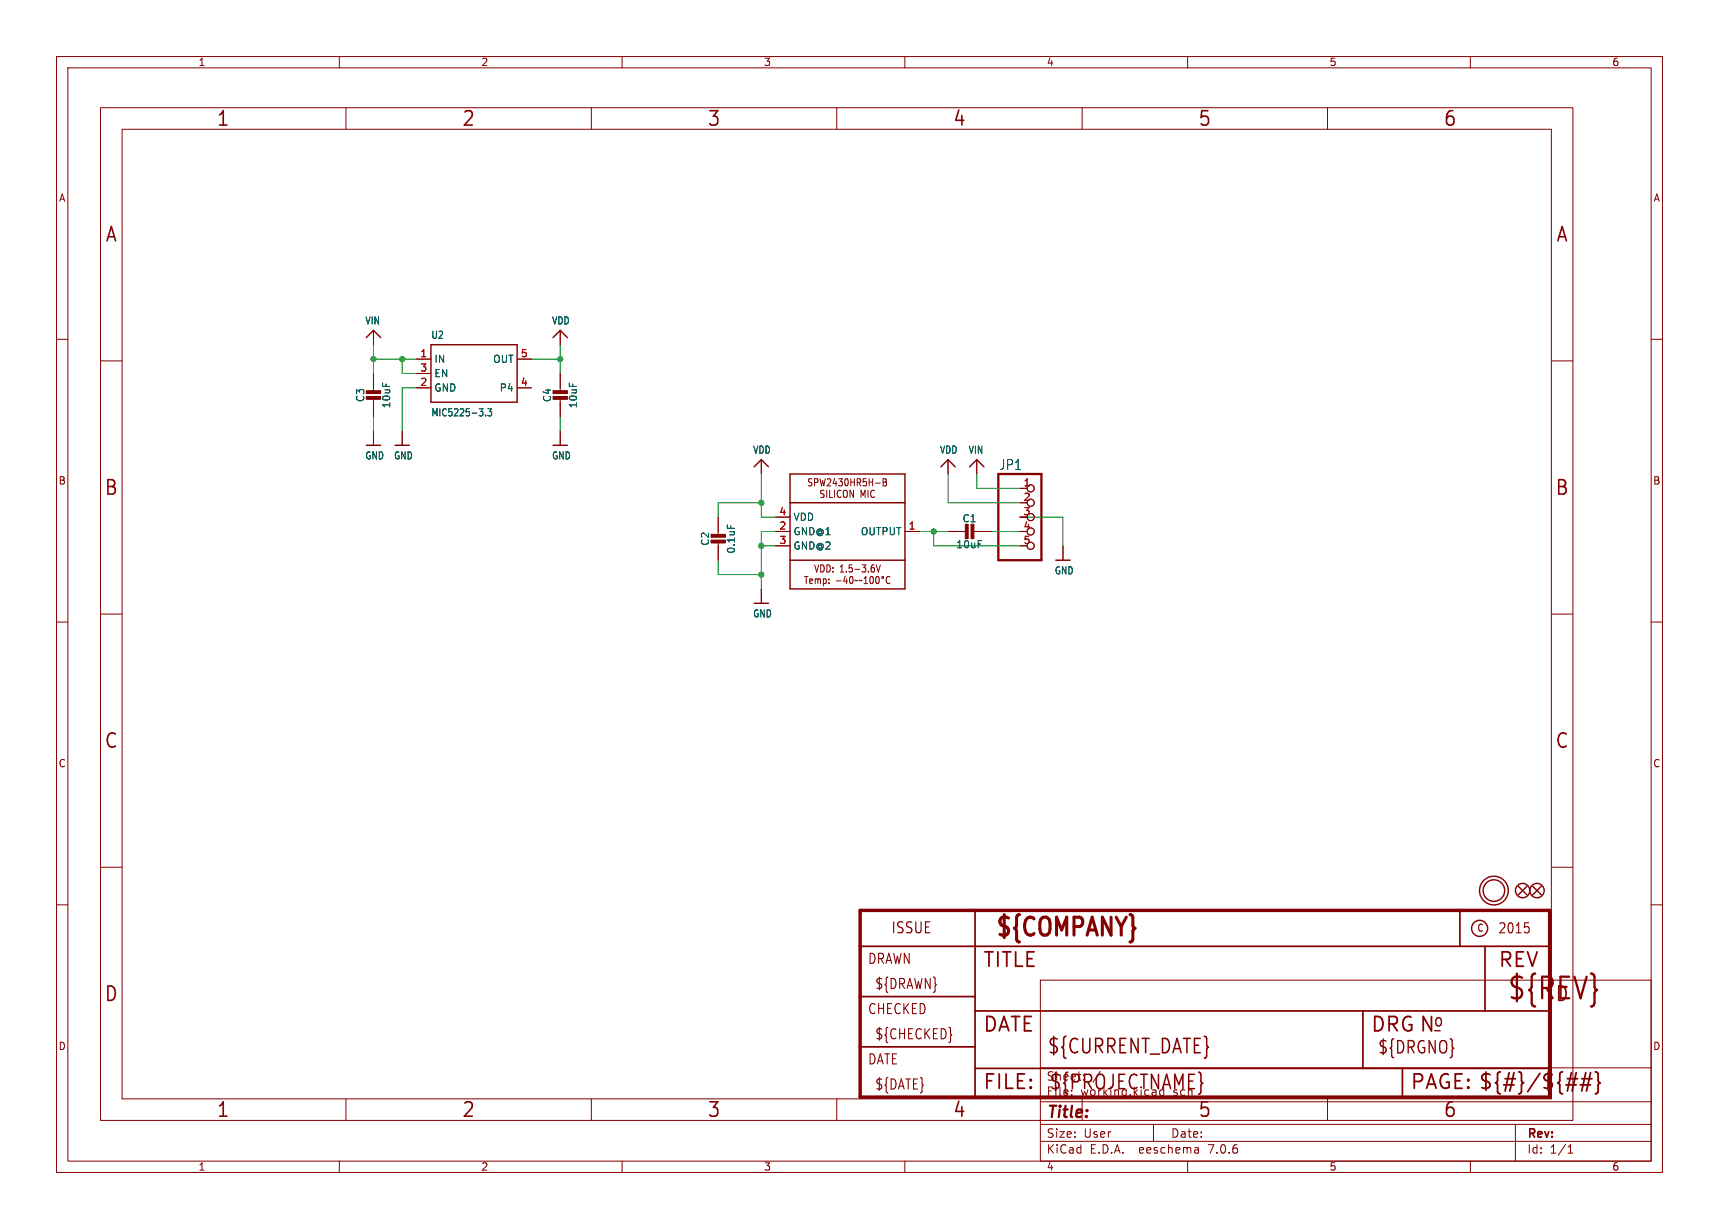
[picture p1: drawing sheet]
<svg xmlns="http://www.w3.org/2000/svg" width="304mm" height="217mm" viewBox="0 0 304 217" stroke-linecap="round" stroke-linejoin="round" font-family="sans-serif">
<g fill="none" stroke="#840000" stroke-width=".18">
<path d="M10 10h284v197.3h-284zM12 12h280v193.3h-280zM17.8 19h260.3v179.1h-260.3zM60 10v2M61.2 19v3.9M104.6 19v3.9M110 10v2M148 19v3.9M160 10v2M191.3 19v3.9M210 10v2M234.7 19v3.9"/>
<path d="M260 10v2M21.6 22.9h252.7v171.4h-252.7zM10 60h2M66 58.4v2.6M99.1 58.4v2.6M292 60h2M17.8 63.8h3.8M66 66v3.3M66 70.4v3.3M66 76.2v2.5M71.1 76.2v2.5M73.7 63.5h2.5"/>
<path d="M73.7 68.6h2.5M73.7 66h2.5M91.4 63.5h2.6M91.4 68.6h2.6M99.1 66v3.3M99.1 70.4v3.3M99.1 76.2v2.5M274.3 63.8h3.8M127 91.4v3.3M127 95.8v3.3M134.6 81.3v2.5M137.2 94h2.5"/>
<path d="M137.2 96.5h2.5M137.2 91.4h2.5M143.6 84.7l-.4-.1-.3 .3 .1 .3 .5 .2v.4l-.1 .1h-.5M144 85.3h.5l.1-.2-.1-.4-.5-.1v1.3M144.1 99.9l.3 1.3 .4-1.3M145 84.6l.3 1.3 .2-.9 .2 .9 .2-1.3M145.1 99.9a.67 .67 0 0 1 .7 .4 .67 .67 0 0 1-.3 .8l-.4 .1zM145.7 86.8l-.4-.1-.2 .2 .1 .3 .5 .3v.3l-.2 .2-.4-.1M146.2 86.7v1.3M146.2 99.9a.67 .67 0 0 1 .7 .4 .67 .67 0 0 1-.3 .8l-.4 .1zM146.3 84.8l.4-.2 .2 .4-.7 .9h.7M146.7 86.7v1.3h.5"/>
<path d="M147.6 84.6l-.3 .9h.7M147.6 86.7v1.3M147.8 85.1v.8M148.3 84.6h.7l-.4 .5 .3 .2v.5l-.1 .1-.5-.1M148.7 86.8a.62 .62 0 0 0-.7 .4 .62 .62 0 0 0 .4 .8l.3-.2M149.3 86.8l.3-.1 .2 .2v.6l-.2 .5-.4-.2-.1-.7zM149.5 84.7l.1-.1a.72 .72 0 0 1 0 1.3 .95 .95 0 0 1-.1-1.2zM150.5 84.6v1.3M150.5 85.3h.6M150.7 99.9h-.5l-.1 .6 .2-.1h.3l.1 .6-.2 .2-.4-.2M150.9 86.7v1.3l-.6-1.3v1.3M151.1 84.6v1.3"/>
<path d="M151.6 85.3h.5l.1-.2-.1-.4-.5-.1v1.3M151.8 85.3l.4 .6M152.3 88v-1.3l.3 .9 .4-.9v1.3M152.4 99.9h.7l-.4 .5 .3 .1v.5l-.1 .2-.5-.2M153.2 84.6h-.5l-.1 .7 .2-.2 .3 .1 .1 .6-.2 .1-.4-.1M153.5 86.7v1.3M153.7 85.3h.6M153.7 84.6v1.3M154.3 84.6v1.3M154.5 99.9h-.3l-.1 .3-.1 .7 .2 .3 .4-.2-.1-.6h-.3l-.2 .2M154.6 86.8a.62 .62 0 0 0-.7 .4 .62 .62 0 0 0 .4 .8l.3-.2M154.8 85.4h.8"/>
<path d="M154.9 99.9l.4 1.3 .4-1.3M156.2 84.6h.3l.2 .3-.2 .4 .2 .1 .1 .3-.2 .2h-.4zM156.2 85.3h.3M160 94h2.6M167.6 81.3v2.5M167.6 94h3.3M172 94h3.3M172.7 81.3v2.5M180.3 96.5h1.3M180.3 91.4h1.3M180.3 86.4h1.3M188 96.5v2.6"/>
<path d="M10 110h2M17.8 108.6h3.8M134.6 104.1v2.6M142.3 101.9h.6M142.6 101.9v1.3M143.2 102.8l.5-.1-.1-.3h-.3l-.1 .1v.6h.4M144.2 102.5l.3-.1 .1 .1M144.2 102.4v.8M144.6 102.5l.2-.1h.2l.1 .8M144.6 102.5v.7M145.6 102.4h.3l.2 .2-.1 .5h-.4M145.6 102.4v1.2"/>
<path d="M146.6 103.1v.1M146.6 102.4v.1M147.3 101v.2M147.3 100.4v.1M147.9 102.7h.8M148.6 101.2h.6M148.6 100.2l.3-.3v1.3M149.4 101.9l-.2 .9h.7M149.7 101v.2M149.7 102.4v.8M150.4 102l.1-.1a.72 .72 0 0 1 0 1.3 .95 .95 0 0 1-.1-1.2zM151.2 100.7h.8"/>
<path d="M151.7 102.6l-.6 .1M152.4 102.6l-.5 .1M152.8 102.3l.3-.4v1.3M152.8 103.2h.6M153.6 101v.2M154 102l.1-.1a.72 .72 0 0 1 0 1.3 .94 .94 0 0 1-.1-1.2zM155 102l.1-.1a.72 .72 0 0 1 0 1.3 .94 .94 0 0 1-.1-1.2zM157.4 102.1l-.1-.1a.62 .62 0 0 0-.7 .5 .62 .62 0 0 0 .5 .7l.3-.1M274.3 108.6h3.8M292 110h2M10 160h2M17.8 153.4h3.8"/>
<path d="M274.3 153.4h3.8M292 160h2M184 173.3h108v32h-108zM61.2 194.3v3.8M104.6 194.3v3.8M148 194.3v3.8M184 198.8h108M184 194.8h108M184 188.8h108M191.3 194.3v3.8M204 198.8v3M234.7 194.3v3.8"/>
<path d="M268 198.8v6.5M60 205.3v2M110 205.3v2M160 205.3v2M184 201.8h108M210 205.3v2M211.8 203l.1 .9M211.9 203.8l-.1 .1M211.9 203.3h-.1M260 205.3v2M277.3 203.9h.8M277.3 202.8l.4-.4v1.5"/>
<circle cx="182.2" cy="86.4" r=".63"/>
<circle cx="182.2" cy="94" r=".63"/>
<circle cx="182.2" cy="88.9" r=".63"/>
<circle cx="182.2" cy="91.4" r=".63"/>
<circle cx="182.2" cy="96.5" r=".63"/>
<circle cx="156.1" cy="102.1" r=".17"/>
</g>
<g fill="none" stroke="#840000" stroke-width=".25">
<path d="M64.8 59.7l1.2-1.3 1.3 1.3M97.8 59.7l1.3-1.3 1.2 1.3M64.8 78.7h2.5M69.8 78.7h2.6M76.2 61h15.2v10.1h-15.2zM97.8 78.7h2.5M133.3 82.5l1.3-1.2 1.3 1.2M139.7 83.8h20.3v20.3h-20.3zM139.7 88.9h20.3M139.7 99.1h20.3M166.4 82.5l1.2-1.2 1.3 1.2M171.4 82.5l1.3-1.2 1.3 1.2"/>
<path d="M186.7 99.1h2.5M133.3 106.7h2.6M268.5 156.7l1.5 1.5M270 156.7l-1.5 1.5M271 156.7l1.5 1.5M272.5 156.7l-1.5 1.5"/>
<circle cx="264.2" cy="157.5" r="2.54"/>
<circle cx="264.2" cy="157.5" r="1.9"/>
<circle cx="269.2" cy="157.5" r="1.27"/>
<circle cx="271.8" cy="157.5" r="1.27"/>
<circle cx="261.6" cy="164.2" r="1.42"/>
</g>
<path d="M152.1 161h121.9v33h-121.9z" fill="none" stroke="#840000" stroke-width=".61"/>
<path d="M152.1 176.2h20.3M152.1 167.3h121.9M172.4 161v33M172.4 178.8h101.6M241 178.8v10.1M258.1 161v6.3M262.6 167.3v11.5M152.1 185.1h20.3M172.4 188.9h101.6M248 188.9v5.1" fill="none" stroke="#840000" stroke-width=".3"/>
<path d="M276.9 191.8h1.8M277.1 190.8h1.9M278.7 189.7l-.7 3.2M279.4 191.8h1.9M279.7 190.8h1.8M280.4 189.7l-.7 3.2M281.3 189.7l-.8 3.2M282.1 189.5l.4 .2 .1 .2v1.2l.3 .4-.3 .3v1.2l-.1 .3-.4 .1" fill="none" stroke="#840000" stroke-width=".32"/>
<path d="M269.6 163.2h.7M270.3 163.9a.72 .72 0 0 1 0 .9v.1M168.2 182.9l.1 .1-.1 .1" fill="none" stroke="#840000" stroke-width=".19"/>
<g fill="#840000" stroke="#840000" stroke-width=".18">
<path d="M125.7 95.5h2.6v.5h-2.6z"/>
<path d="M125.7 94.5h2.6v.5h-2.6z"/>
<path d="M64.8 70.1h2.5v.5h-2.5z"/>
<path d="M64.8 69.1h2.5v.5h-2.5z"/>
<path d="M170.7 92.7h.5v2.5h-.5z"/>
<path d="M171.7 92.7h.5v2.5h-.5z"/>
<path d="M97.8 70.1h2.5v.5h-2.5z"/>
<path d="M97.8 69.1h2.5v.5h-2.5z"/>
</g>
<path d="M85.9 73.4v.1M86.3 72.3h.6l-.3 .5 .3 .1v.5l-.2 .1-.4-.1M128.6 92.8v.6" fill="none" stroke="#006464" stroke-width=".18"/>
<path d="M176.5 83.8h7.6v15.3h-7.6z" fill="none" stroke="#840000" stroke-width=".41"/>
<g fill="none" stroke="#009600" stroke-width=".18">
<path d="M66 63.5h7.7M66 61v5M66 73.7v2.5M71.1 63.5v2.5h2.6M73.7 68.6h-2.6v7.6M94 63.5h5.1M99.1 61v5M99.1 73.7v2.5M127 99.1v2.5h7.6M134.6 88.9h-7.6v2.5M134.6 96.5h2.6M134.6 83.8v7.6h2.6"/>
<path d="M137.2 94h-2.6v10.1M162.6 94h5M165.1 94v2.5h15.2M167.6 83.8v5.1h12.7M172.7 83.8v2.6h7.6M175.3 94h5M180.3 91.4h7.7v5.1"/>
</g>
<g fill="#009600" stroke="#009600" stroke-width=".18">
<circle cx="134.6" cy="96.5" r=".46"/>
<circle cx="134.6" cy="101.6" r=".46"/>
<circle cx="165.1" cy="94" r=".46"/>
<circle cx="134.6" cy="88.9" r=".46"/>
<circle cx="99.1" cy="63.5" r=".46"/>
<circle cx="71.1" cy="63.5" r=".46"/>
<circle cx="66" cy="63.5" r=".46"/>
</g>
<text font-size="5.3" fill="#840000" x="266.4" y="177.3">${REV}</text>
<text font-size="4.4" fill="#840000" x="175.7" y="166.3">${COMPANY}</text>
<g font-size="3.5" fill="#840000">
<text x="38.2" y="22.7">1</text>
<text x="81.6" y="22.7">2</text>
<text x="125" y="22.7">3</text>
<text x="168.4" y="22.7">4</text>
<text x="211.8" y="22.7">5</text>
<text x="255.1" y="22.7">6</text>
<text x="18.5" y="43.1">A</text>
<text x="275" y="43.1">A</text>
<text x="18.3" y="87.9">B</text>
<text x="274.9" y="87.9">B</text>
<text x="18.3" y="132.7">C</text>
<text x="274.9" y="132.7">C</text>
<text x="173.7" y="171.4">TITLE</text>
<text x="264.8" y="171.4">REV</text>
<text x="18.3" y="177.4">D</text>
<text x="274.9" y="177.4">D</text>
<text x="173.7" y="182.9">DATE</text>
<text x="242.3" y="182.9">DRG N</text>
<text x="185.1" y="186.7">${CURRENT_DATE}</text>
<text x="38.2" y="197.9">1</text>
<text x="81.6" y="197.9">2</text>
<text x="125" y="197.9">3</text>
<text x="168.4" y="197.9">4</text>
<text x="173.7" y="193">FILE:</text>
<text x="185.4" y="193">${PROJECTNAME}</text>
<text x="211.8" y="197.9">5</text>
<text x="249.3" y="193">PAGE: ${#}/${##}</text>
<text x="255.1" y="197.9">6</text>
</g>
<g font-size="3" fill="#840000">
<text x="253.4" y="181.9">o</text>
<text x="243.5" y="186.6">${DRGNO}</text>
</g>
<text font-size="2.8" fill="#840000" x="185" y="198.2">Title:</text>
<text font-size="2.7" fill="#840000" x="157.5" y="165.3">ISSUE</text>
<text font-size="2.5" fill="#006464" x="176.6" y="83.3">JP1</text>
<g font-size="2.5" fill="#840000">
<text x="264.8" y="165.3">2015</text>
<text x="153.4" y="170.7">DRAWN</text>
<text x="153.4" y="179.6">CHECKED</text>
<text x="154.6" y="175.2">${DRAWN}</text>
<text x="154.6" y="184">${CHECKED}</text>
<text x="153.4" y="188.5">DATE</text>
<text x="154.6" y="192.9">${DATE}</text>
</g>
<g font-size="2.1" fill="#840000">
<text x="185" y="191.3">Sheet:</text>
<text x="193.2" y="191.3">/</text>
<text x="185" y="194">File:</text>
<text x="191" y="194">working.kicad_sch</text>
<text x="185" y="201.4">Size:</text>
<text x="191.6" y="201.4">User</text>
<text x="207" y="201.4">Date:</text>
<text x="270" y="201.6">Rev:</text>
<text x="185" y="204.2">KiCad</text>
<text x="192.7" y="204.2">E.D.A.</text>
<text x="201.6" y="204.2">eeschema</text>
<text x="213.9" y="204.2">7.0.6</text>
<text x="270" y="204.2">Id:</text>
<text x="274" y="204.2">1/1</text>
</g>
<g font-size="1.8" fill="#840000">
<text x="35" y="11.9">1</text>
<text x="85" y="11.9">2</text>
<text x="135" y="11.9">3</text>
<text x="185" y="11.9">4</text>
<text x="235" y="11.9">5</text>
<text x="285" y="11.9">6</text>
<text x="10.3" y="35.9">A</text>
<text x="292.3" y="35.9">A</text>
<text x="10.3" y="85.9">B</text>
<text x="292.2" y="85.9">B</text>
<text x="10.3" y="135.9">C</text>
<text x="292.2" y="135.9">C</text>
<text x="261.1" y="165">C</text>
<text x="10.3" y="185.9">D</text>
<text x="292.2" y="185.9">D</text>
<text x="35" y="207.2">1</text>
<text x="85" y="207.2">2</text>
<text x="135" y="207.2">3</text>
<text x="185" y="207.2">4</text>
<text x="235" y="207.2">5</text>
<text x="285" y="207.2">6</text>
</g>
<g font-size="1.8" fill="#006464">
<text x="64.5" y="57.6">VIN</text>
<text x="97.5" y="57.6">VDD</text>
<text x="76.2" y="60.1">U2</text>
<text x="76.7" y="64.4">IN</text>
<text x="87.1" y="64.4">OUT</text>
<text x="64.6" y="71.2" transform="rotate(-90 64.6 71.2)">C3</text>
<text x="76.7" y="69.4">GND</text>
<text x="76.7" y="66.9">EN</text>
<text x="88.2" y="69.4">P4</text>
<text x="97.6" y="71.2" transform="rotate(-90 97.6 71.2)">C4</text>
<text x="69.2" y="72.3" transform="rotate(-90 69.2 72.3)">10uF</text>
<text x="76.2" y="73.8">MIC5225-3.3</text>
<text x="102.2" y="72.3" transform="rotate(-90 102.2 72.3)">10uF</text>
<text x="64.5" y="81.4">GND</text>
<text x="69.6" y="81.4">GND</text>
<text x="97.5" y="81.4">GND</text>
<text x="133.1" y="80.4">VDD</text>
<text x="166.1" y="80.4">VDD</text>
<text x="171.2" y="80.4">VIN</text>
<text x="140.2" y="94.8">GND@1</text>
<text x="140.2" y="92.3">VDD</text>
<text x="152.1" y="94.8">OUTPUT</text>
<text x="170.1" y="92.6">C1</text>
<text x="125.6" y="96.6" transform="rotate(-90 125.6 96.6)">C2</text>
<text x="130.2" y="98" transform="rotate(-90 130.2 98)">0.1uF</text>
<text x="140.2" y="97.4">GND@2</text>
<text x="169" y="97.1">10uF</text>
<text x="186.4" y="101.8">GND</text>
<text x="133.1" y="109.4">GND</text>
</g>
<g font-size="1.8" fill="#a90000">
<text x="74.2" y="63.2">1</text>
<text x="74.2" y="65.8">3</text>
<text x="92" y="63.2">5</text>
<text x="74.2" y="68.3">2</text>
<text x="92" y="68.3">4</text>
<text x="180.9" y="86.1">1</text>
<text x="180.9" y="88.6">2</text>
<text x="137.7" y="93.7">2</text>
<text x="137.7" y="91.2">4</text>
<text x="160.6" y="93.7">1</text>
<text x="180.9" y="91.2">3</text>
<text x="180.9" y="93.7">4</text>
<text x="137.7" y="96.3">3</text>
<text x="180.9" y="96.3">5</text>
</g>
</svg>
